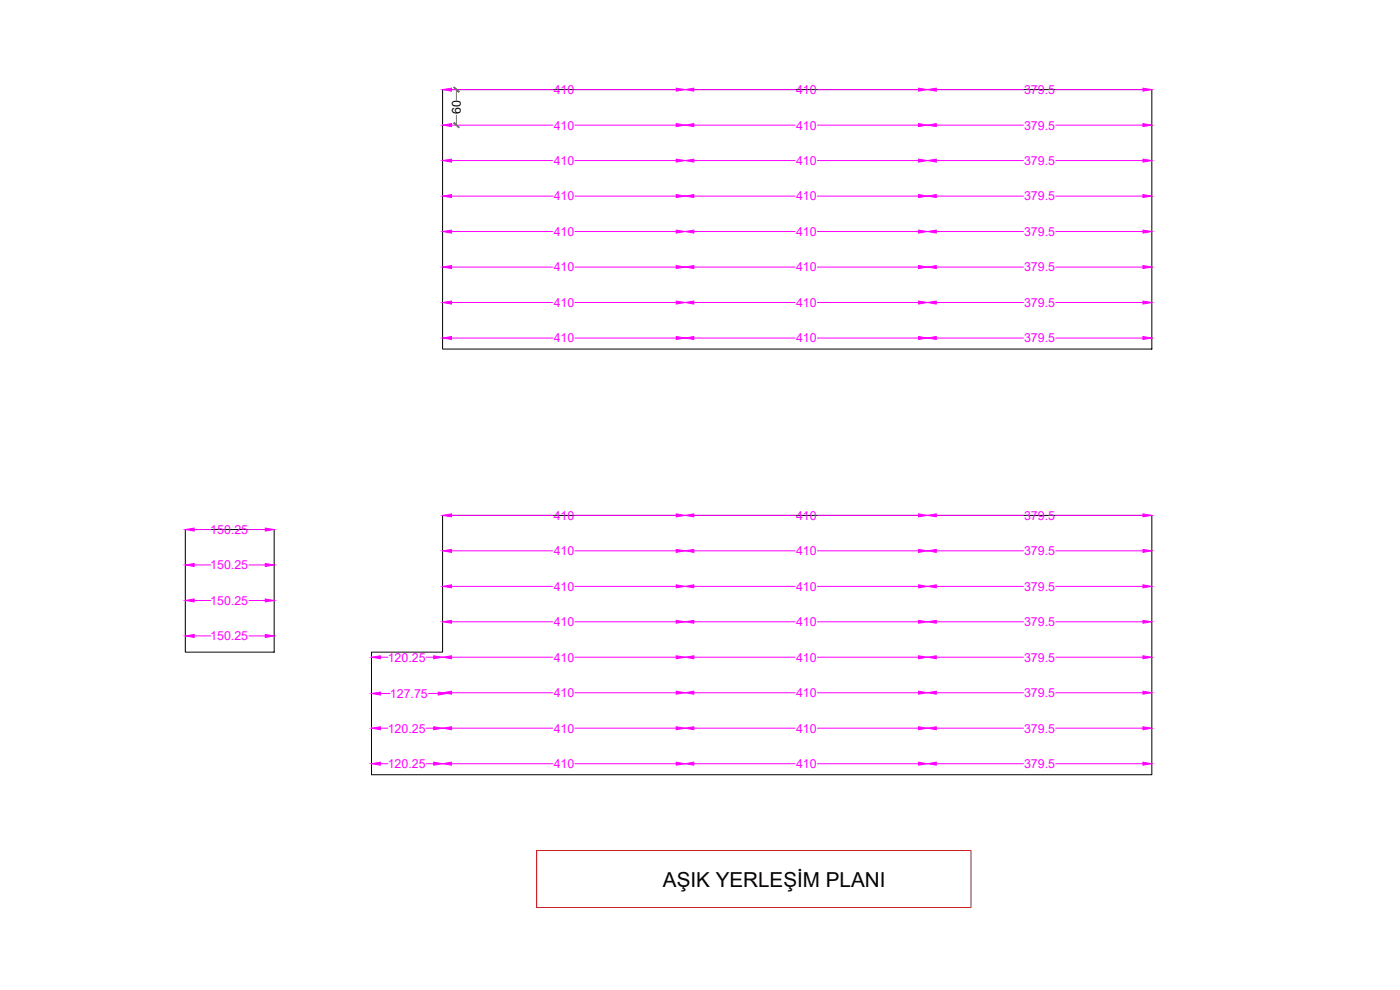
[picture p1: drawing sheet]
<svg xmlns="http://www.w3.org/2000/svg" width="420mm" height="297mm" viewBox="0 0 420 297" stroke-linecap="round" stroke-linejoin="round" font-family="sans-serif">
<!-- layer: 0 -->
<path d="M132.8 26.9h212.9v77.8h-212.9zM55.6 158.9h26.7v36.8h-26.7zM132.8 154.6h212.9v77.9h-234.2v-36.8h21.3z" fill="none" stroke="#000" stroke-width=".3"/>
<g fill="none" stroke="#f0f" stroke-width=".3">
<path d="M135.5 26.9h30.3M135.5 37.5h30.3M172.5 26.9h30.4M172.5 37.5h30.4M208.2 26.9h30.4M208.2 37.5h30.4M245.3 26.9h30.4M245.3 37.5h30.4M281 26.9h26.2M281 37.5h26.2M316.9 26.9h26.1M316.9 37.5h26.1"/>
<path d="M135.5 48.2h30.3M135.5 58.8h30.3M172.5 48.2h30.4M172.5 58.8h30.4M208.2 48.2h30.4M208.2 58.8h30.4M245.3 48.2h30.4M245.3 58.8h30.4M281 48.2h26.2M281 58.8h26.2M316.9 48.2h26.1M316.9 58.8h26.1"/>
<path d="M135.5 69.5h30.3M172.5 69.5h30.4M208.2 69.5h30.4M245.3 69.5h30.4M281 69.5h26.2M316.9 69.5h26.1M135.5 80.1h30.3M135.5 90.8h30.3M172.5 80.1h30.4M172.5 90.8h30.4M208.2 80.1h30.4M208.2 90.8h30.4"/>
<path d="M245.3 80.1h30.4M245.3 90.8h30.4M281 80.1h26.2M281 90.8h26.2M316.9 80.1h26.1M316.9 90.8h26.1M135.5 101.4h30.3M172.5 101.4h30.4M208.2 101.4h30.4M245.3 101.4h30.4M281 101.4h26.2M316.9 101.4h26.1"/>
<path d="M58.3 158.9h4.9M74.7 158.9h4.9M135.5 154.6h30.3M172.5 154.6h30.4M208.2 154.6h30.4M245.3 154.6h30.4M281 154.6h26.2M316.9 154.6h26.1M58.3 169.5h4.9M74.7 169.5h4.9M135.5 165.3h30.3M135.5 175.9h30.3"/>
<path d="M172.5 165.3h30.4M172.5 175.9h30.4M208.2 165.3h30.4M208.2 175.9h30.4M245.3 165.3h30.4M245.3 175.9h30.4M281 165.3h26.2M281 175.9h26.2M316.9 165.3h26.1M316.9 175.9h26.1M58.3 180.2h4.9M58.3 190.8h4.9"/>
<path d="M74.7 180.2h4.9M74.7 190.8h4.9M114.2 197.2h2.2M127.9 197.2h2.3M135.5 186.6h30.3M135.5 197.2h30.3M172.5 186.6h30.4M172.5 197.2h30.4M208.2 186.6h30.4M208.2 197.2h30.4M245.3 186.6h30.4M245.3 197.2h30.4"/>
<path d="M281 186.6h26.2M281 197.2h26.2M316.9 186.6h26.1M316.9 197.2h26.1M114.2 218.5h2.2M114.2 208.1h2.9M127.9 218.5h2.3M128.6 208.1h2.9M135.5 207.9h30.3M135.5 218.5h30.3M172.5 207.9h30.4M172.5 218.5h30.4"/>
<path d="M208.2 207.9h30.4M208.2 218.5h30.4M245.3 207.9h30.4M245.3 218.5h30.4M281 207.9h26.2M281 218.5h26.2M316.9 207.9h26.1M316.9 218.5h26.1M114.2 229.2h2.2M127.9 229.2h2.3M135.5 229.2h30.3M172.5 229.2h30.4"/>
<path d="M208.2 229.2h30.4M245.3 229.2h30.4M281 229.2h26.2M316.9 229.2h26.1"/>
</g>
<g fill="#f0f" stroke="#f0f" stroke-width=".3">
<path d="M275.7 26.5l2.6 .4-2.6 .4z"/>
<path d="M205.6 26.9l2.6-.4v.8z"/>
<path d="M202.9 26.5l2.7 .4-2.7 .4z"/>
<path d="M132.8 26.9l2.7-.4v.8z"/>
<path d="M275.7 37.1l2.6 .4-2.6 .5z"/>
<path d="M205.6 37.5l2.6-.4v.9z"/>
<path d="M202.9 37.1l2.7 .4-2.7 .5z"/>
<path d="M132.8 37.5l2.7-.4v.9z"/>
<path d="M275.7 47.8l2.6 .4-2.6 .4z"/>
<path d="M205.6 48.2l2.6-.4v.8z"/>
<path d="M202.9 47.8l2.7 .4-2.7 .4z"/>
<path d="M132.8 48.2l2.7-.4v.8z"/>
<path d="M275.7 58.4l2.6 .4-2.6 .5z"/>
<path d="M205.6 58.8l2.6-.4v.9z"/>
<path d="M202.9 58.4l2.7 .4-2.7 .5z"/>
<path d="M132.8 58.8l2.7-.4v.9z"/>
<path d="M275.7 69l2.6 .5-2.6 .4z"/>
<path d="M205.6 69.5l2.6-.5v.9z"/>
<path d="M202.9 69l2.7 .5-2.7 .4z"/>
<path d="M132.8 69.5l2.7-.5v.9z"/>
<path d="M343 26.5l2.7 .4-2.7 .4z"/>
<path d="M278.3 26.9l2.7-.4v.8z"/>
<path d="M343 37.1l2.7 .4-2.7 .5z"/>
<path d="M278.3 37.5l2.7-.4v.9z"/>
<path d="M343 47.8l2.7 .4-2.7 .4z"/>
<path d="M278.3 48.2l2.7-.4v.8z"/>
<path d="M343 58.4l2.7 .4-2.7 .5z"/>
<path d="M278.3 58.8l2.7-.4v.9z"/>
<path d="M343 69l2.7 .5-2.7 .4z"/>
<path d="M278.3 69.5l2.7-.5v.9z"/>
<path d="M275.7 79.7l2.6 .4-2.6 .5z"/>
<path d="M205.6 80.1l2.6-.4v.9z"/>
<path d="M202.9 79.7l2.7 .4-2.7 .5z"/>
<path d="M132.8 80.1l2.7-.4v.9z"/>
<path d="M275.7 90.3l2.6 .5-2.6 .4z"/>
<path d="M205.6 90.8l2.6-.5v.9z"/>
<path d="M202.9 90.3l2.7 .5-2.7 .4z"/>
<path d="M132.8 90.8l2.7-.5v.9z"/>
<path d="M275.7 101l2.6 .4-2.6 .5z"/>
<path d="M205.6 101.4l2.6-.4v.9z"/>
<path d="M202.9 101l2.7 .4-2.7 .5z"/>
<path d="M132.8 101.4l2.7-.4v.9z"/>
<path d="M343 79.7l2.7 .4-2.7 .5z"/>
<path d="M278.3 80.1l2.7-.4v.9z"/>
<path d="M343 90.3l2.7 .5-2.7 .4z"/>
<path d="M278.3 90.8l2.7-.5v.9z"/>
<path d="M343 101l2.7 .4-2.7 .5z"/>
<path d="M278.3 101.4l2.7-.4v.9z"/>
<path d="M275.7 154.2l2.6 .4-2.6 .5z"/>
<path d="M205.6 154.6l2.6-.4v.9z"/>
<path d="M202.9 154.2l2.7 .4-2.7 .5z"/>
<path d="M132.8 154.6l2.7-.4v.9z"/>
<path d="M275.7 164.8l2.6 .5-2.6 .4z"/>
<path d="M205.6 165.3l2.6-.5v.9z"/>
<path d="M202.9 164.8l2.7 .5-2.7 .4z"/>
<path d="M132.8 165.3l2.7-.5v.9z"/>
<path d="M275.7 175.5l2.6 .4-2.6 .5z"/>
<path d="M205.6 175.9l2.6-.4v.9z"/>
<path d="M202.9 175.5l2.7 .4-2.7 .5z"/>
<path d="M132.8 175.9l2.7-.4v.9z"/>
<path d="M275.7 186.1l2.6 .5-2.6 .4z"/>
<path d="M205.6 186.6l2.6-.5v.9z"/>
<path d="M202.9 186.1l2.7 .5-2.7 .4z"/>
<path d="M132.8 186.6l2.7-.5v.9z"/>
<path d="M275.7 196.8l2.6 .4-2.6 .5z"/>
<path d="M205.6 197.2l2.6-.4v.9z"/>
<path d="M202.9 196.8l2.7 .4-2.7 .5z"/>
<path d="M132.8 197.2l2.7-.4v.9z"/>
<path d="M343 154.2l2.7 .4-2.7 .5z"/>
<path d="M278.3 154.6l2.7-.4v.9z"/>
<path d="M343 164.8l2.7 .5-2.7 .4z"/>
<path d="M278.3 165.3l2.7-.5v.9z"/>
<path d="M343 175.5l2.7 .4-2.7 .5z"/>
<path d="M278.3 175.9l2.7-.4v.9z"/>
<path d="M343 186.1l2.7 .5-2.7 .4z"/>
<path d="M278.3 186.6l2.7-.5v.9z"/>
<path d="M343 196.8l2.7 .4-2.7 .5z"/>
<path d="M278.3 197.2l2.7-.4v.9z"/>
<path d="M275.7 207.4l2.6 .5-2.6 .4z"/>
<path d="M205.6 207.9l2.6-.5v.9z"/>
<path d="M202.9 207.4l2.7 .5-2.7 .4z"/>
<path d="M132.8 207.9l2.7-.5v.9z"/>
<path d="M275.7 218.1l2.6 .4-2.6 .4z"/>
<path d="M205.6 218.5l2.6-.4v.8z"/>
<path d="M202.9 218.1l2.7 .4-2.7 .4z"/>
<path d="M132.8 218.5l2.7-.4v.8z"/>
<path d="M275.7 228.7l2.6 .5-2.6 .4z"/>
<path d="M205.6 229.2l2.6-.5v.9z"/>
<path d="M202.9 228.7l2.7 .5-2.7 .4z"/>
<path d="M132.8 229.2l2.7-.5v.9z"/>
<path d="M343 207.4l2.7 .5-2.7 .4z"/>
<path d="M278.3 207.9l2.7-.5v.9z"/>
<path d="M343 218.1l2.7 .4-2.7 .4z"/>
<path d="M278.3 218.5l2.7-.4v.8z"/>
<path d="M343 228.7l2.7 .5-2.7 .4z"/>
<path d="M278.3 229.2l2.7-.5v.9z"/>
<path d="M130.2 228.7l2.6 .5-2.6 .4z"/>
<path d="M111.5 229.2l2.7-.5v.9z"/>
<path d="M130.2 218.1l2.6 .4-2.6 .4z"/>
<path d="M111.5 218.5l2.7-.4v.8z"/>
<path d="M131.5 207.6l2.7 .5-2.7 .4z"/>
<path d="M111.5 208.1l2.7-.5v.9z"/>
<path d="M130.2 196.8l2.6 .4-2.6 .5z"/>
<path d="M111.5 197.2l2.7-.4v.9z"/>
<path d="M79.6 158.5l2.7 .4-2.7 .4z"/>
<path d="M55.6 158.9l2.7-.4v.8z"/>
<path d="M79.6 169.1l2.7 .4-2.7 .5z"/>
<path d="M55.6 169.5l2.7-.4v.9z"/>
<path d="M79.6 179.7l2.7 .5-2.7 .4z"/>
<path d="M55.6 180.2l2.7-.5v.9z"/>
<path d="M79.6 190.4l2.7 .4-2.7 .5z"/>
<path d="M55.6 190.8l2.7-.4v.9z"/>
</g>
<path d="M137 26.9v3.1M137 34.5v3" fill="none" stroke="#767676" stroke-width=".3"/>
<g fill="#767676" stroke="#767676" stroke-width=".3">
<path d="M136.2 26.2l1.4 1.5 .2-.2zM136.3 26.1l1.5 1.4-1.6-1.3z"/>
<path d="M136.3 36.7l-.1 .2 1.6 1.3zM136.2 36.9l1.6 1.3-.2 .1z"/>
</g>
<!-- layer: 0 -->
<path d="M161.1 255.2h130.3v17.1h-130.3z" fill="none" stroke="#cd2027" stroke-width=".3"/>
<text font-size="6.2" x="199" y="266.1">AŞIK YERLEŞİM PLANI</text>
<g font-size="3.7" fill="#f0f">
<text x="166.2" y="28.2">410</text>
<text x="238.9" y="28.2">410</text>
<text x="307.3" y="28.2">379.5</text>
<text x="166.2" y="38.9">410</text>
<text x="238.9" y="38.9">410</text>
<text x="307.3" y="38.9">379.5</text>
<text x="166.2" y="49.5">410</text>
<text x="238.9" y="49.5">410</text>
<text x="307.3" y="49.5">379.5</text>
<text x="166.2" y="60.2">410</text>
<text x="238.9" y="60.2">410</text>
<text x="307.3" y="60.2">379.5</text>
<text x="166.2" y="70.8">410</text>
<text x="238.9" y="70.8">410</text>
<text x="307.3" y="70.8">379.5</text>
<text x="166.2" y="81.4">410</text>
<text x="238.9" y="81.4">410</text>
<text x="307.3" y="81.4">379.5</text>
<text x="166.2" y="92.1">410</text>
<text x="238.9" y="92.1">410</text>
<text x="307.3" y="92.1">379.5</text>
<text x="166.2" y="102.7">410</text>
<text x="238.9" y="102.7">410</text>
<text x="307.3" y="102.7">379.5</text>
<text x="166.2" y="156">410</text>
<text x="238.9" y="156">410</text>
<text x="307.3" y="156">379.5</text>
<text x="63.1" y="160.2">150.25</text>
<text x="166.2" y="166.6">410</text>
<text x="238.9" y="166.6">410</text>
<text x="307.3" y="166.6">379.5</text>
<text x="63.1" y="170.8">150.25</text>
<text x="166.2" y="177.2">410</text>
<text x="238.9" y="177.2">410</text>
<text x="307.3" y="177.2">379.5</text>
<text x="63.1" y="181.5">150.25</text>
<text x="166.2" y="187.9">410</text>
<text x="238.9" y="187.9">410</text>
<text x="307.3" y="187.9">379.5</text>
<text x="63.1" y="192.1">150.25</text>
<text x="116.4" y="198.5">120.25</text>
<text x="166.2" y="198.5">410</text>
<text x="238.9" y="198.5">410</text>
<text x="307.3" y="198.5">379.5</text>
<text x="117" y="209.4">127.75</text>
<text x="166.2" y="209.2">410</text>
<text x="238.9" y="209.2">410</text>
<text x="307.3" y="209.2">379.5</text>
<text x="116.4" y="219.8">120.25</text>
<text x="166.2" y="219.8">410</text>
<text x="238.9" y="219.8">410</text>
<text x="307.3" y="219.8">379.5</text>
<text x="116.4" y="230.5">120.25</text>
<text x="166.2" y="230.5">410</text>
<text x="238.9" y="230.5">410</text>
<text x="307.3" y="230.5">379.5</text>
</g>
<text font-size="3.7" x="138.3" y="34.3" transform="rotate(-90 138.3 34.3)">60</text>
</svg>
